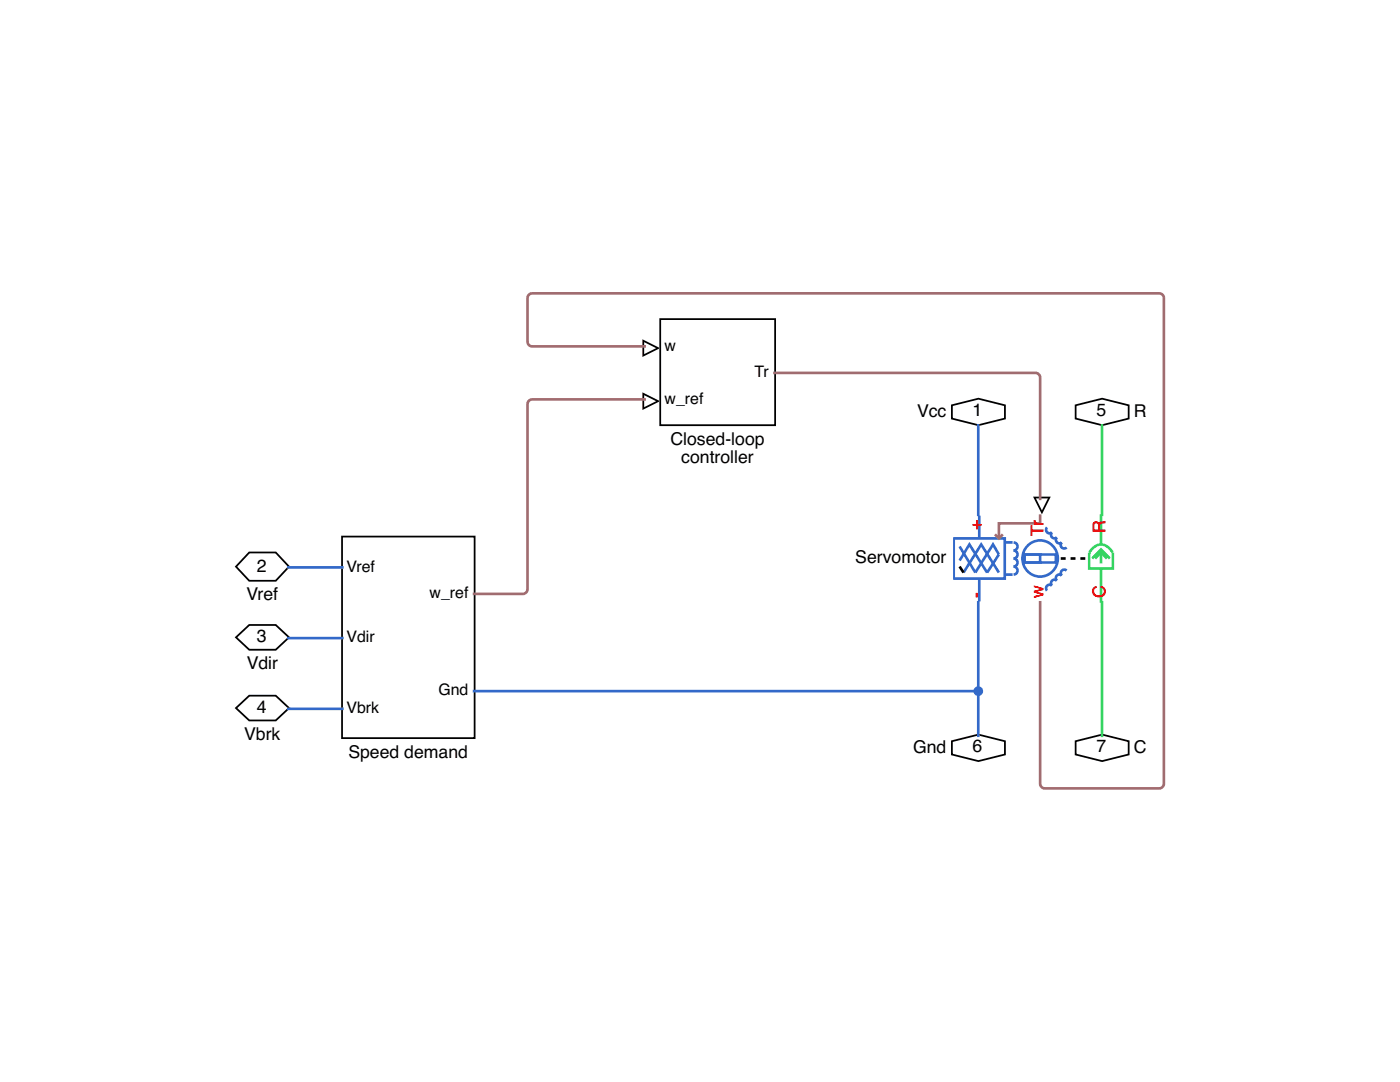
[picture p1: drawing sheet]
<svg xmlns="http://www.w3.org/2000/svg" width="279mm" height="216mm" viewBox="0 0 279 216" stroke-linecap="round" stroke-linejoin="round" font-family="sans-serif">
<path d="M214.7 147.9l5.3-1.3 5.2 1.3v2.6l-5.2 1.4-5.3-1.4z" fill="none" stroke="#000" stroke-width=".35"/>
<path d="M189.8 148.1l5.3-1.3 5.3 1.3v2.6l-5.3 1.3-5.3-1.3z" fill="#fff"/>
<path d="M190 147.9l5.3-1.3 5.3 1.3v2.6l-5.3 1.4-5.3-1.4z" fill="none" stroke="#000" stroke-width=".35"/>
<path d="M214.5 81.1l5.3-1.4 5.3 1.4v2.6l-5.3 1.3-5.3-1.3z" fill="#fff"/>
<path d="M214.7 80.9l5.3-1.3 5.2 1.3v2.6l-5.2 1.3-5.3-1.3z" fill="none" stroke="#000" stroke-width=".35"/>
<path d="M46.9 141.5l2.7-2.5h5.3l2.6 2.5-2.6 2.4h-5.3z" fill="#fff"/>
<path d="M47.1 141.3l2.6-2.5h5.3l2.7 2.5-2.7 2.5h-5.3z" fill="none" stroke="#000" stroke-width=".35"/>
<path d="M46.9 127.4l2.7-2.5h5.3l2.6 2.5-2.6 2.4h-5.3z" fill="#fff"/>
<path d="M47.1 127.2l2.6-2.5h5.3l2.7 2.5-2.7 2.4h-5.3z" fill="none" stroke="#000" stroke-width=".35"/>
<path d="M49.6 110.4h5.3l2.6 2.8-2.6 2.9h-5.3l-2.7-2.9z" fill="#fff"/>
<path d="M49.7 110.2h5.3l2.7 2.9-2.7 2.8h-5.3l-2.6-2.8z" fill="none" stroke="#000" stroke-width=".35"/>
<path d="M189.8 81.1l5.3-1.4 5.3 1.4v2.6l-5.3 1.3-5.3-1.3z" fill="#fff"/>
<path d="M190 80.9l5.3-1.3 5.3 1.3v2.6l-5.3 1.3-5.3-1.3z" fill="none" stroke="#000" stroke-width=".35"/>
<path d="M68.1 107.2h26.4v40.3h-26.4z" fill="#fff"/>
<path d="M68.3 107.1h26.4v40.2h-26.4z" fill="none" stroke="#000" stroke-width=".35"/>
<path d="M206.5 99.3h2.9l-1.5 2.9z" fill="#fff"/>
<path d="M206.7 99.5l1.2 2.3 1.2-2.3zM206.2 99.1h3.5l-1.8 3.5z" fill="#000"/>
<path d="M189.8 102.7h35.3v17.6h-35.3z" fill="#fff"/>
<path d="M191.5 113l.8 1.3M211.7 111.4h1M213.7 111.4h.9M215.6 111.4h1" fill="none" stroke="#000" stroke-width=".53"/>
<g fill="none" stroke="#3369c9" stroke-width=".53">
<path d="M190.3 107.4h10.2v8h-10.2zM191.5 109l3.1 5.3 3.6-5.7 1.2 2-2.4 3.7-3.5-5.7-2 3.2M192.3 114.3l3.5-5.7 3.6 5.7M195.4 102.6v4.8M195.4 115.5v4.8M200.5 108.2h1.6M200.5 114.7h1.6M202.3 108.2a.8 .8 0 0 1 .8 .8 .8 .8 0 0 1-.8 .8 .8 .8 0 0 1 .8 .8 .8 .8 0 0 1-.8 .8 .8 .8 0 0 1 .8 .8 .8 .8 0 0 1-.8 .8 .8 .8 0 0 1 .8 .8 .8 .8 0 0 1-.8 .9M204.4 110.6h6.3v1.6h-6.3zM204.4 110.6h3.2v1.6h-3.2zM209 105.2a.7 .7 0 0 0 0 1 .7 .7 0 0 0 .9 0 .7 .7 0 0 0 0 1 .7 .7 0 0 0 1 0 .7 .7 0 0 0 0 1 .7 .7 0 0 0 1 0 .7 .7 0 0 0 0 1 .7 .7 0 0 0 1 0M212.9 113.8a.7 .7 0 0 0-1 .1 .7 .7 0 0 0 0 1 .7 .7 0 0 0-1 0 .7 .7 0 0 0 0 1 .7 .7 0 0 0-1 0 .7 .7 0 0 0 0 1 .7 .7 0 0 0-.9 0 .7 .7 0 0 0 0 1"/>
<circle cx="207.6" cy="111.5" r="3.6"/>
</g>
<path d="M198.6 106.6l.8 .8 .7-.8M207.6 104.4h-8.2v3" fill="none" stroke="#a06c70" stroke-width=".53"/>
<path d="M189.9 102.6h35.3v17.7h-35.3z" fill="none" stroke="#fff" stroke-width=".53"/>
<path d="M218 109.5a2.3 2.3 0 0 1 3.9 .4l.2 .3v3.3h-4.7v-3.3zM218 111.4l1.7-1.8 1.8 1.8M218.6 111.4l1.1-1.2 1.2 1.2M219.7 102.6v6M219.7 110.2v2.2M219.7 113.5v6.8" fill="none" stroke="#35d461" stroke-width=".53"/>
<path d="M207.6 102.6v1.8z" fill="#a06c70" stroke="#a06c70" stroke-width=".53"/>
<path d="M128.4 78.6l2.9 1.5-2.9 1.4z" fill="#fff"/>
<path d="M128.6 78.9l2.3 1.2-2.3 1.1zM128.2 78.3v3.5l3.5-1.7z" fill="#000"/>
<path d="M128.4 68l2.9 1.5-2.9 1.4z" fill="#fff"/>
<path d="M128.6 68.3l2.3 1.2-2.3 1.2zM128.2 67.7v3.5l3.5-1.7z" fill="#000"/>
<path d="M131.6 63.9h22.9v21.1h-22.9z" fill="#fff"/>
<path d="M131.8 63.7h22.9v21.1h-22.9z" fill="none" stroke="#000" stroke-width=".35"/>
<path d="M154.3 74.4h52.4a.95 .95 0 0 1 .9 .9v24.5" fill="none" stroke="#a06c70" stroke-width=".53"/>
<path d="M219.9 119.9v27.2" fill="none" stroke="#35d461" stroke-width=".53"/>
<path d="M195.2 119.9v27.2M94.3 137.9h100.9" fill="none" stroke="#3369c9" stroke-width=".53"/>
<circle cx="195.2" cy="137.9" r=".97" fill="#3369c9"/>
<path d="M195.2 84.6v18.4M57.3 113.2h11.3M57.3 127.3h11.3M57.3 141.4h11.3" fill="none" stroke="#3369c9" stroke-width=".53"/>
<path d="M219.9 84.6v18.4" fill="none" stroke="#35d461" stroke-width=".53"/>
<path d="M128.9 69.1h-22.7a.95 .95 0 0 1-.9-.9v-8.8a.95 .95 0 0 1 .9-.9h125.2a.95 .95 0 0 1 .9 .9v97a.95 .95 0 0 1-.9 .9h-22.9a.95 .95 0 0 1-.9-.9v-36.5M128.9 79.7h-22.7a.95 .95 0 0 0-.9 .9v37a.95 .95 0 0 1-.9 .9h-10.1" fill="none" stroke="#a06c70" stroke-width=".53"/>
<g font-size="3.5">
<text x="183" y="83.3">Vcc</text>
<text x="194.1" y="83">1</text>
<text x="218.8" y="83">5</text>
<text x="226.3" y="83.3">R</text>
<text x="133.8" y="88.8">Closed-loop</text>
<text x="136" y="92.3">controller</text>
<text x="170.7" y="112.4">Servomotor</text>
<text x="49.2" y="119.8">Vref</text>
<text x="51.2" y="114.1">2</text>
<text x="51.2" y="128.2">3</text>
<text x="49.2" y="133.6">Vdir</text>
<text x="51.2" y="142.3">4</text>
<text x="48.7" y="147.7">Vbrk</text>
<text x="69.5" y="151.2">Speed demand</text>
<text x="182.2" y="150.3">Gnd</text>
<text x="194.1" y="150.1">6</text>
<text x="218.8" y="150.1">7</text>
<text x="226.3" y="150.3">C</text>
</g>
<g font-size="3.5" fill="#f00">
<text x="195.9" y="105.8" transform="rotate(-90 195.9 105.8)">+</text>
<text x="208.3" y="106.9" transform="rotate(-90 208.3 106.9)">Tr</text>
<text x="220.6" y="106.3" transform="rotate(-90 220.6 106.3)">R</text>
<text x="195.9" y="119.2" transform="rotate(-90 195.9 119.2)">-</text>
<text x="208.3" y="119.2" transform="rotate(-90 208.3 119.2)">w</text>
<text x="220.6" y="119.2" transform="rotate(-90 220.6 119.2)">C</text>
</g>
<g font-size="3.2">
<text x="132.6" y="70">w</text>
<text x="150.6" y="75.3">Tr</text>
<text x="132.6" y="80.6">w_ref</text>
<text x="69.1" y="114.1">Vref</text>
<text x="85.7" y="119.4">w_ref</text>
<text x="69.1" y="128.2">Vdir</text>
<text x="69.1" y="142.3">Vbrk</text>
<text x="87.5" y="138.8">Gnd</text>
</g>
</svg>
